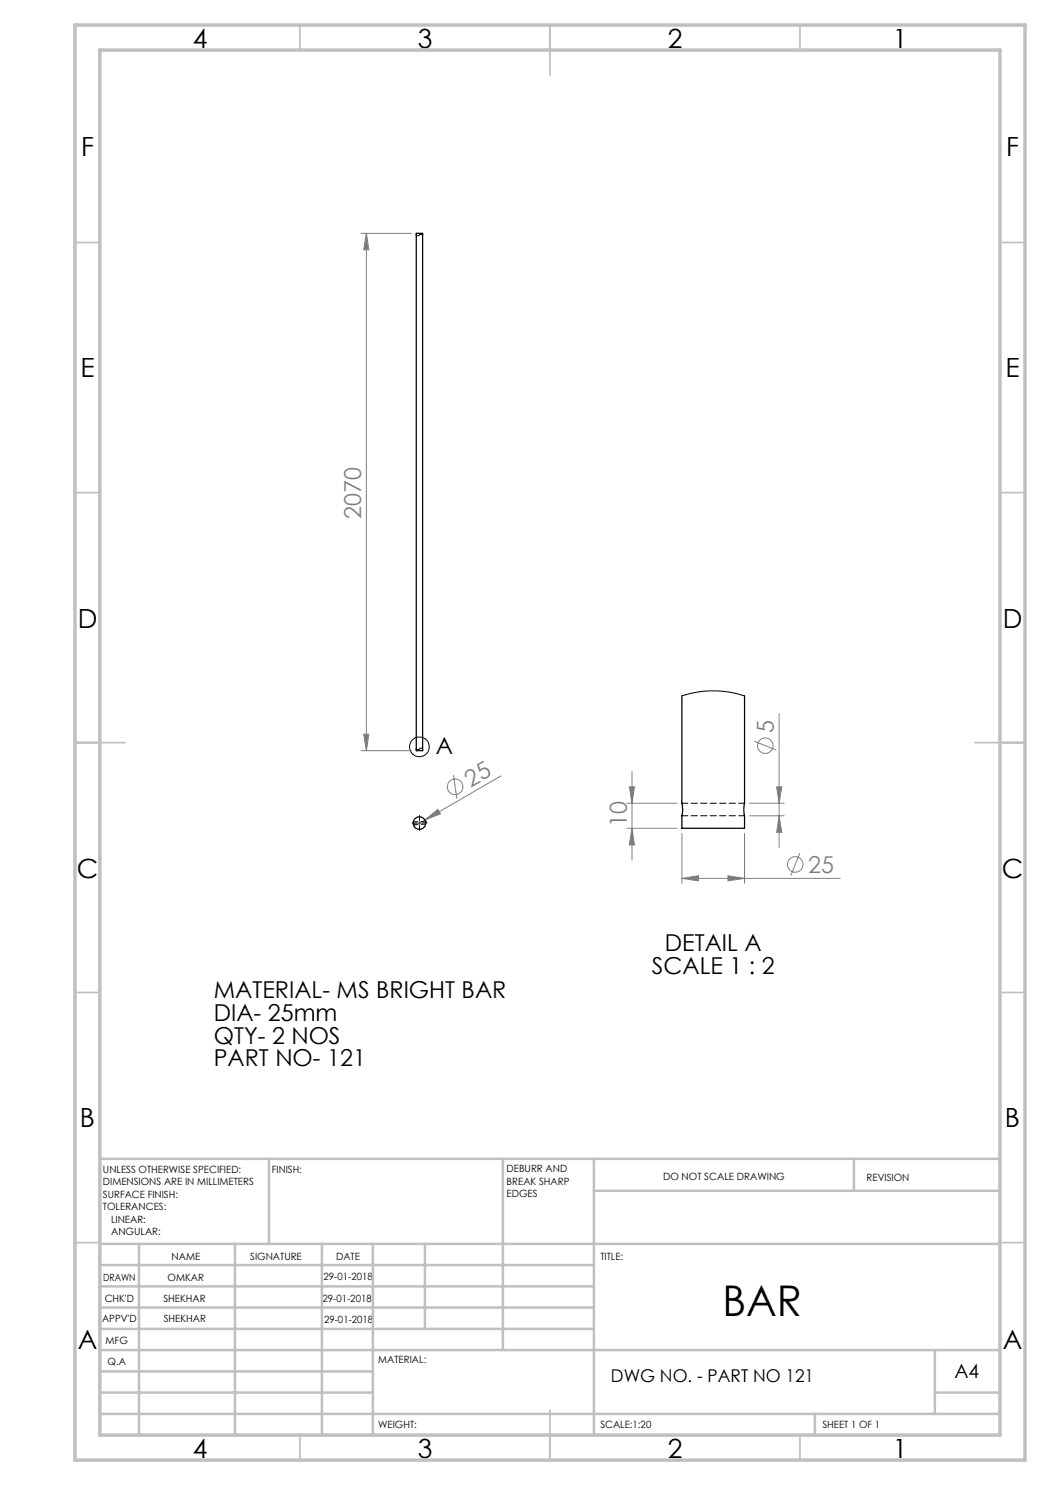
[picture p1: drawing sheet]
<svg xmlns="http://www.w3.org/2000/svg" width="210mm" height="297mm" viewBox="0 0 210 297" stroke-linecap="round" stroke-linejoin="round" font-family="sans-serif">
<g fill="none" stroke="#808080" stroke-width=".2">
<path d="M72.2 46.7h10.1M73.3 46.7v103.4M73.3 46.7l.5 3.2h-1.1zM72.2 150.1h10.1M72.7 146.9h1.1l-.5 3.2zM90.7 155l.7 4.7M100.2 155.2l-15.2 8.8M125.9 157.4h1l-.5 3.3zM126.4 154.3v17.7M150.8 148.2l4.5 1.8M155.3 157.4h1.1l-.6 3.3zM155.8 142.7v26.8"/>
<path d="M85 164l2.6-2.1 .5 .9zM85 164l-2.2 1.2M125.4 160.7h10M125.4 165.7h10M126.4 165.7l.5 3.3h-1zM136.4 175.7l3.3-.5v1zM136.4 166.7v10M136.4 175.7h31.7M145.6 175.2l3.3 .5-3.3 .5zM148.9 166.7v10M149.9 160.7h6.9M149.9 163.2h6.9"/>
<path d="M155.8 163.2l.6 3.3h-1.1zM159.9 170.7l-1.7 4.4"/>
<circle cx="91" cy="157.4" r="1.55"/>
<circle cx="153.1" cy="149.1" r="1.55"/>
<circle cx="159" cy="172.9" r="1.55"/>
</g>
<g fill="none" stroke="#000" stroke-width=".2">
<path d="M83.6 164.6h.5M83.9 164.4v.4"/>
<circle cx="83.9" cy="149.4" r="1.98"/>
</g>
<path d="M83.4 164.6h-1M83.9 164.1v-1M83.9 165.1v1M84.4 164.6h1" fill="none" stroke="#000" stroke-width=".2" stroke-dasharray="15.2 1.3 1.3 1.3"/>
<g fill="none" stroke="#c0c0c0" stroke-width=".35">
<path d="M60 5v5M110 5v10M160 5v5M15 48.5h5M200 48.5h5M15 98.5h5M200 98.5h5M15 148.5h10M195 148.5h10M15 198.5h5M200 198.5h5M15 248.5h5"/>
<path d="M200 248.5h5M60 287v5M110 282v10M160 287v5"/>
</g>
<g fill="none" stroke="#c0c0c0" stroke-width=".5">
<path d="M53.8 231.8v17M100.6 231.8v38.2M118.8 231.8v55.2M118.8 238.2h81.2M170.8 231.8v6.4M200 231.8h-180v55.2M20 248.8h180M20 257.3h98.8M20 253h98.8M27.8 248.8v38.2M47 248.8v38.2M64.4 248.8v38.2"/>
<path d="M74.6 248.8v38.2M85 248.8v17M20 265.8h98.8M20 261.5h98.8M20 278.5h54.6M20 274.3h54.6M20 270h180M187 278.5h13M187 270v12.8M20 282.8h180M163 282.8v4.2"/>
</g>
<path d="M15 5h190v287h-190zM20 10h180v277h-180z" fill="none" stroke="#c0c0c0" stroke-width=".7"/>
<g fill="#808080">
<path d="M85 164l2.6-2.1 .5 .9z"/>
<path d="M145.6 175.2l3.3 .5-3.3 .5zM136.4 175.7l3.3-.5v1z"/>
<path d="M72.7 146.9h1.1l-.5 3.2zM73.3 46.7l.5 3.2h-1.1z"/>
<path d="M155.3 157.4h1.1l-.6 3.3zM155.8 163.2l.6 3.3h-1.1zM125.9 157.4h1l-.5 3.3zM126.4 165.7l.5 3.3h-1z"/>
</g>
<g fill="none" stroke="#000" stroke-width=".25">
<path d="M83.3 46.7h1.2v103.4h-1.2zM136.4 139.2v21.5l.1 1-.1 4h12.5v-2.5l-.1-.9 .1-1.6v-21.5"/>
<circle cx="83.9" cy="164.6" r="1.24"/>
</g>
<path d="M82.7 164.8h2.4M85.1 164.3h-2.4" fill="none" stroke="#000" stroke-width=".2" stroke-dasharray="1.3 .6" stroke-dashoffset=".4"/>
<path d="M82.7 164.8h.1M85.1 164.3h.1" fill="none" stroke="#000" stroke-width=".2" stroke-dasharray="1.3 .6"/>
<path d="M83.3 47.1h1.2M84.5 46.9h-1.2M83.3 149.9h1.2M84.5 149.6h-1.2" fill="none" stroke="#000" stroke-width=".2" stroke-dasharray="1.3 .6" stroke-dashoffset=".6"/>
<path d="M136.4 139.2l2.4-.7 2.7-.3 3.7 .1 3.7 .9" fill="none" stroke="#000" stroke-width=".2"/>
<path d="M136.4 163.2h12.5M148.9 160.7h-12.5" fill="none" stroke="#000" stroke-width=".2" stroke-dasharray="1.3 .6" stroke-dashoffset=".1"/>
<text font-size="8.5" x="144.5" y="263.2">BAR</text>
<g font-size="5.3">
<text x="38.5" y="9.5">4</text>
<text x="83.5" y="9.5">3</text>
<text x="133.6" y="9.5">2</text>
<text x="178.6" y="9.5">1</text>
<text x="16.2" y="31.3">F</text>
<text x="201.2" y="31.3">F</text>
<text x="16.1" y="75.5">E</text>
<text x="201.1" y="75.5">E</text>
<text x="15.5" y="125.5">D</text>
<text x="200.5" y="125.5">D</text>
<text x="15.4" y="175.5">C</text>
<text x="200.4" y="175.5">C</text>
<text x="16" y="225.5">B</text>
<text x="201" y="225.5">B</text>
<text x="15.5" y="269.8">A</text>
<text x="200.5" y="269.8">A</text>
<text x="38.5" y="291.5">4</text>
<text x="83.5" y="291.5">3</text>
<text x="133.6" y="291.5">2</text>
<text x="178.6" y="291.5">1</text>
</g>
<g font-size="4.7" fill="#808080">
<text x="72.3" y="103.8" transform="rotate(-90 72.3 103.8)">2070</text>
<text x="154.8" y="146.5" transform="rotate(-90 154.8 146.5)">5</text>
<text x="94.1" y="157.5" transform="rotate(-30 94.1 157.5)">25</text>
<text x="125.4" y="165.4" transform="rotate(-90 125.4 165.4)">10</text>
<text x="161.6" y="174.6">25</text>
</g>
<g font-size="4.7">
<text x="87.2" y="150.8">A</text>
<text x="133" y="190.2">DETAIL A</text>
<text x="130.4" y="194.7">SCALE 1 : 2</text>
<text x="42.8" y="199.7">MATERIAL- MS BRIGHT BAR</text>
<text x="42.8" y="204.2">DIA- 25mm</text>
<text x="42.8" y="208.7">QTY- 2 NOS</text>
<text x="42.8" y="213.2">PART NO- 121</text>
</g>
<text font-size="3.9" x="190.9" y="275.5">A4</text>
<text font-size="3.5" x="122.2" y="276.4">DWG NO. - PART NO 121</text>
<g font-size="2">
<text x="20.6" y="234.6">UNLESS OTHERWISE SPECIFIED:</text>
<text x="20.6" y="237.1">DIMENSIONS ARE IN MILLIMETERS</text>
<text x="20.6" y="239.6">SURFACE FINISH:</text>
<text x="54.4" y="234.6">FINISH:</text>
<text x="101.3" y="234.5">DEBURR AND</text>
<text x="101.3" y="237">BREAK SHARP</text>
<text x="101.3" y="239.5">EDGES</text>
<text x="132.6" y="236">DO NOT SCALE DRAWING</text>
<text x="173.3" y="236.2">REVISION</text>
<text x="20.6" y="242.1">TOLERANCES:</text>
<text x="22.2" y="244.6">LINEAR:</text>
<text x="22.2" y="247.1">ANGULAR:</text>
<text x="34.3" y="252">NAME</text>
<text x="50" y="251.9">SIGNATURE</text>
<text x="67.2" y="251.9">DATE</text>
<text x="120.1" y="251.9">TITLE:</text>
<text x="20.6" y="256.1">DRAWN</text>
<text x="33.5" y="256.1">OMKAR</text>
<text x="64.7" y="255.9">29-01-2018</text>
<text x="20.9" y="260.3">CHK'D</text>
<text x="32.7" y="260.3">SHEKHAR</text>
<text x="64.5" y="260.3">29-01-2018</text>
<text x="20.4" y="264.4">APPV'D</text>
<text x="21.1" y="268.8">MFG</text>
<text x="32.8" y="264.4">SHEKHAR</text>
<text x="64.8" y="264.6">29-01-2018</text>
<text x="21.5" y="273">Q.A</text>
<text x="75.6" y="272.5">MATERIAL:</text>
<text x="75.6" y="285.5">WEIGHT:</text>
<text x="120.1" y="285.6">SCALE:1:20</text>
<text x="164.5" y="285.6">SHEET 1 OF 1</text>
</g>
</svg>
